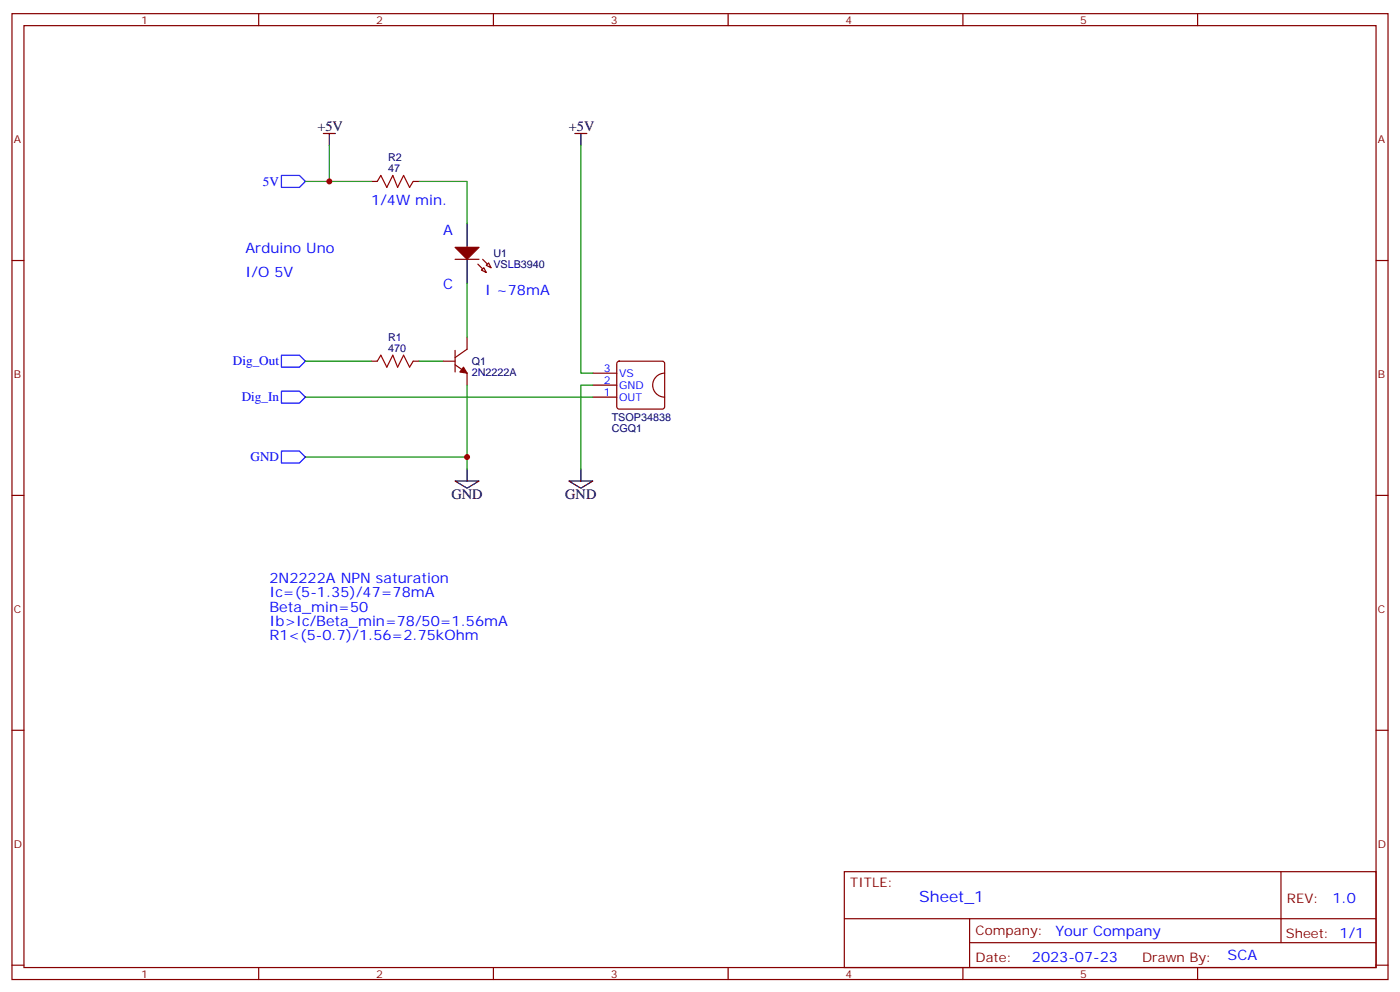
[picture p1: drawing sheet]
<svg xmlns="http://www.w3.org/2000/svg" width="412mm" height="292mm" viewBox="0 0 412 292" stroke-linecap="round" stroke-linejoin="round" font-family="sans-serif">
<g fill="none" stroke="#870000" stroke-width=".35">
<path d="M3.5 4h405.4v284.4h-405.4zM7.1 7.5h398.2v277.3h-398.2zM76.2 4v3.5M145.3 4v3.5M214.5 4v3.5M283.6 4v3.5M352.8 4v3.5M109.4 53.4h1.7M121.7 53.4h1.8M3.5 76.7h3.6M134.1 76.3h7M140.8 77.8l2.4 2.4"/>
<path d="M142.2 76.3l2.4 2.5M405.3 76.7h3.6M137.6 99.3v3.5l-3.5 2.5M109.4 106.3h1.7M121.7 106.3h1.8M130.5 106.3h3.6M134.1 107.4l3.5 2.5v3.5M134.1 103.2v6.3M174.6 116.9h7.1M174.6 113.4h7.1M174.6 109.9h7.1M181.9 106.5l.5-.2h12.7l.5 .2 .2 .5v12.7l-.2 .5-.5 .2h-12.7l-.5-.2-.2-.5v-12.7z"/>
<path d="M195.8 109.9a3.5 3.5 0 0 0-3.5 3.5 3.5 3.5 0 0 0 3.5 3.5M3.5 145.8h3.6M405.3 145.8h3.6M3.5 215h3.6M405.3 215h3.6M248.7 256.6h156.6v28.2h-156.6zM377.3 256.6v20.9M248.7 270.5h156.5M285.6 277.5h119.6M285.6 270.5v14.1M3.5 284.1h3.6M76.2 284.8v3.6"/>
<path d="M145.3 284.8v3.6M214.5 284.8v3.6M283.6 284.8v3.6M352.8 284.8v3.6M405.3 284.1h3.6"/>
</g>
<path d="M111.1 53.4l1.1-1.8 1.7 3.6 1.8-3.6 1.4 3.6 1.8-3.6 1.7 3.6 1.1-1.8M111.1 106.3l1.1-1.7 1.7 3.5 1.8-3.5 1.4 3.5 1.8-3.5 1.7 3.5 1.1-1.8" fill="none" stroke="#a10000" stroke-width=".35"/>
<g fill="#870000" stroke="#870000" stroke-width=".35">
<path d="M136.5 108.1l1.1 1.8-2.1-.4z"/>
<path d="M134.1 72.8h7l-3.5 3.5z"/>
</g>
<path d="M137.6 65.8v7M137.6 76.3v7.1" fill="none" stroke="#000" stroke-width=".35"/>
<g fill="#f0f0f0" stroke="#870000" stroke-width=".35">
<path d="M143.2 78.1l.7-.7 .7 1.4z"/>
<path d="M142.5 78.8l.7 1.4-1.4-.7z"/>
</g>
<path d="M90 53.4h19.4M97 42.8v10.6M123.5 53.4h14.1v12.4M171.1 42.8v67.1h3.5M137.6 83.4v15.9M90 116.9h84.6M90 106.3h19.4M123.5 106.3h7M137.6 113.4v24.7M174.6 113.4h-3.5v24.7M90 134.5h47.6" fill="none" stroke="#008700" stroke-width=".35"/>
<path d="M95.2 39.3h3.6M97 39.3v3.5M169.3 39.3h3.6M171.1 39.3v3.5M137.6 138.1v3.5M171.1 138.1v3.5M134.1 141.6h7l-3.5 2.1zM167.6 141.6h7l-3.5 2.1z" fill="none" stroke="#000" stroke-width=".35"/>
<path d="M82.9 51.6h5.3l1.8 1.8-1.8 1.8h-5.3zM82.9 104.6h5.3l1.8 1.7-1.8 1.8h-5.3zM82.9 115.1h5.3l1.8 1.8-1.8 1.8h-5.3zM82.9 132.8h5.3l1.8 1.7-1.8 1.8h-5.3z" fill="none" stroke="#00f" stroke-width=".35"/>
<g fill="#c00">
<circle cx="97" cy="53.4" r=".88"/>
<circle cx="137.6" cy="134.5" r=".88"/>
</g>
<text font-size="4.6" fill="#00f" x="270.8" y="265.6">Sheet_1</text>
<g font-size="4.2">
<text x="93.5" y="38.6">+5V</text>
<text x="167.6" y="38.6">+5V</text>
<text x="133" y="146.9">GND</text>
<text x="166.5" y="146.9">GND</text>
</g>
<g font-size="4.2" fill="#00f">
<text x="109.4" y="60.5">1/4W min.</text>
<text x="130.5" y="69.3">A</text>
<text x="72.3" y="74.6">Arduino Uno</text>
<text x="72.3" y="81.6">I/O 5V</text>
<text x="130.5" y="85.2">C</text>
<text x="142.9" y="86.9">I ~78mA</text>
<text x="79.4" y="171.6">2N2222A NPN saturation</text>
<text x="79.4" y="175.8">Ic=(5-1.35)/47=78mA</text>
<text x="79.4" y="180.1">Beta_min=50</text>
<text x="79.4" y="184.3">Ib&gt;Ic/Beta_min=78/50=1.56mA</text>
<text x="79.4" y="188.5">R1&lt;(5-0.7)/1.56=2.75kOhm</text>
<text x="392.5" y="265.9">1.0</text>
<text x="310.9" y="275.4">Your Company</text>
<text x="304" y="283.2">2023-07-23</text>
<text x="361.6" y="282.7">SCA</text>
</g>
<g font-size="3.9" fill="#00f">
<text x="77.5" y="54.7">5V</text>
<text x="68.6" y="107.6">Dig_Out</text>
<text x="71.2" y="118.2">Dig_In</text>
<text x="73.8" y="135.8">GND</text>
</g>
<g font-size="3.9" fill="#800">
<text x="250.5" y="261.2">TITLE:</text>
<text x="379.1" y="265.9">REV:</text>
<text x="287.4" y="275.4">Company:</text>
<text x="378.7" y="276">Sheet: 1/1</text>
<text x="287.4" y="283.1">Date:</text>
<text x="336.4" y="283.2">Drawn By:</text>
</g>
<g font-size="3.2" fill="#800">
<text x="41.6" y="7">1</text>
<text x="110.8" y="7">2</text>
<text x="179.9" y="7">3</text>
<text x="249.1" y="7">4</text>
<text x="318.2" y="7">5</text>
<text x="4.1" y="42.1">A</text>
<text x="405.9" y="42.1">A</text>
<text x="4.1" y="111.3">B</text>
<text x="405.9" y="111.3">B</text>
<text x="4.1" y="180.4">C</text>
<text x="405.9" y="180.4">C</text>
<text x="4.1" y="249.6">D</text>
<text x="405.9" y="249.6">D</text>
<text x="41.6" y="287.8">1</text>
<text x="110.8" y="287.8">2</text>
<text x="179.9" y="287.8">3</text>
<text x="249.1" y="287.8">4</text>
<text x="318.2" y="287.8">5</text>
</g>
<g font-size="3.2" fill="#000080">
<text x="114.3" y="47.4">R2</text>
<text x="114.3" y="50.6">47</text>
<text x="145.3" y="75.8">U1</text>
<text x="145.3" y="78.9">VSLB3940</text>
<text x="114.3" y="100.3">R1</text>
<text x="114.3" y="103.5">470</text>
<text x="139" y="107.5">Q1</text>
<text x="139" y="110.6">2N2222A</text>
<text x="180.2" y="124">TSOP34838</text>
<text x="180.2" y="127">CGQ1</text>
</g>
<g font-size="3.2" fill="#00f">
<text x="177.9" y="113">2</text>
<text x="177.9" y="109.5">3</text>
<text x="182.4" y="110.9">VS</text>
<text x="177.9" y="116.6">1</text>
<text x="182.4" y="118">OUT</text>
<text x="182.4" y="114.4">GND</text>
</g>
</svg>
